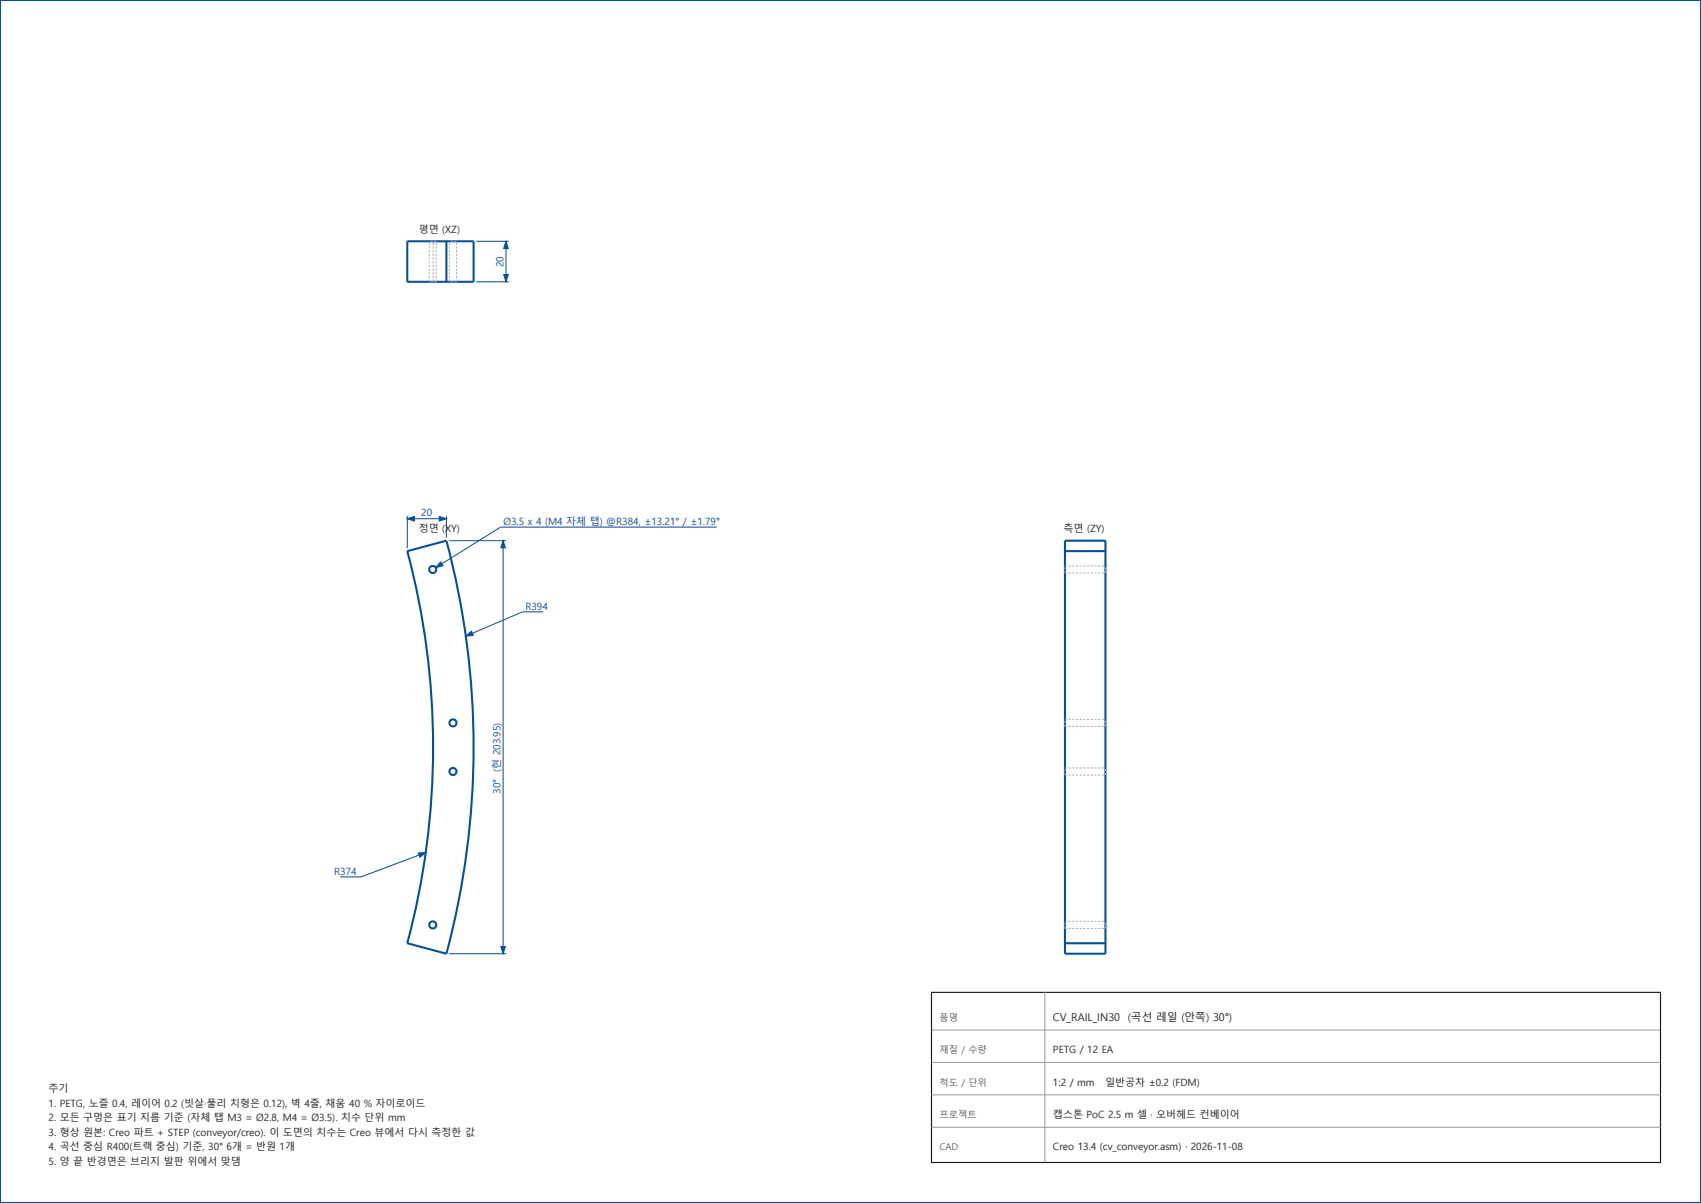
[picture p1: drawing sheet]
<svg xmlns="http://www.w3.org/2000/svg" width="420mm" height="297mm" viewBox="0 0 420 297" stroke-linecap="round" stroke-linejoin="round" font-family="sans-serif">
<g fill="none" stroke="#00509b" stroke-width=".51">
<path d="M0 0h420v297h-420zM100.6 59.6h16.3v10h-16.3zM110.2 59.6v10M100.6 136.1l9.6-2.6a197 197 0 0 1 0 102l-9.6-2.6a187 187 0 0 0 0-96.8zM263 133.5h10v102h-10zM263 136.1h10M263 232.9h10"/>
<circle cx="106.9" cy="140.6" r=".88"/>
<circle cx="111.8" cy="178.5" r=".88"/>
<circle cx="111.8" cy="190.5" r=".88"/>
<circle cx="106.9" cy="228.3" r=".88"/>
</g>
<g fill="none" stroke="#afafb4" stroke-width=".25">
<path d="M106 59.9v.6M106.3 59.6h.6M106.9 59.9v.6M107.2 59.6h.5M107.7 59.9v.6M111 59.9v.6M111 59.6h.1M111.3 59.6h.5M112.2 59.6h.5M112.7 59.9v.6M106 60.8v.6M106 61.8v.5"/>
<path d="M106 62.7v.5M106 63.6v.5M106 64.5v.5M106 65.4v.5M106 66.3v.5M106 67.2v.6M106 68.1v.6M106 69v.6M106.3 69.6h.6M106.9 60.8v.6M106.9 61.8v.5M106.9 62.7v.5"/>
<path d="M106.9 63.6v.5M106.9 64.5v.5M106.9 65.4v.5M106.9 66.3v.5M106.9 67.2v.6M106.9 68.1v.6M106.9 69v.6M107.7 69v.6h-.5M107.7 60.8v.6M107.7 61.8v.5M107.7 62.7v.5M107.7 63.6v.5"/>
<path d="M107.7 64.5v.5M107.7 65.4v.5M107.7 66.3v.5M107.7 67.2v.6M107.7 68.1v.6M111 69.6h.1M111 60.8v.6M111 61.8v.5M111 62.7v.5M111 63.6v.5M111 64.5v.5M111 65.4v.5"/>
<path d="M111 66.3v.5M111 67.2v.6M111 68.1v.6M111 69v.6M111.3 69.6h.5M112.7 69v.6h-.5M112.7 60.8v.6M112.7 61.8v.5M112.7 62.7v.5M112.7 63.6v.5M112.7 64.5v.5M112.7 65.4v.5"/>
<path d="M112.7 66.3v.5M112.7 67.2v.6M112.7 68.1v.6M263 139.7h.5M263.9 139.7h.5M264.8 139.7h.5M265.7 139.7h.5M266.6 139.7h.5M267.5 139.7h.5M268.4 139.7h.6M269.3 139.7h.6M270.2 139.7h.6"/>
<path d="M271.1 139.7h.6M272 139.7h.6M263 140.1v.5M263 140.9v.6h.5M263.9 141.5h.5M264.8 141.5h.5M265.7 141.5h.5M266.6 141.5h.5M267.5 141.5h.5M268.4 141.5h.6M269.3 141.5h.6M270.2 141.5h.6"/>
<path d="M271.1 141.5h.6M272 141.5h.6M273 140.1v.5M273 140.9v.6M263 177.9v.6M263 178.8v.5h.5M263 177.6h.5M263.9 179.3h.5M263.9 177.6h.5M264.8 179.3h.5M264.8 177.6h.5M265.7 179.3h.5"/>
<path d="M265.7 177.6h.5M266.6 179.3h.5M266.6 177.6h.5M267.5 179.3h.5M267.5 177.6h.5M268.4 179.3h.6M268.4 177.6h.6M269.3 179.3h.6M269.3 177.6h.6M270.2 179.3h.6M270.2 177.6h.6M271.1 179.3h.6"/>
<path d="M271.1 177.6h.6M272 179.3h.6M272 177.6h.6M273 177.9v.6M273 178.8v.5M263 190.8v.5h.5M263 189.9v.6M263 189.6h.5M263.9 191.3h.5M263.9 189.6h.5M264.8 191.3h.5M264.8 189.6h.5"/>
<path d="M265.7 191.3h.5M265.7 189.6h.5M266.6 191.3h.5M266.6 189.6h.5M267.5 191.3h.5M267.5 189.6h.5M268.4 191.3h.6M268.4 189.6h.6M269.3 191.3h.6M269.3 189.6h.6M270.2 191.3h.6M270.2 189.6h.6"/>
<path d="M271.1 191.3h.6M271.1 189.6h.6M272 191.3h.6M272 189.6h.6M273 189.9v.6M273 190.8v.5M263 228.7v.5h.5M263 227.5h.5M263 227.8v.5M263.9 229.2h.5M263.9 227.5h.5M264.8 229.2h.5"/>
<path d="M264.8 227.5h.5M265.7 229.2h.5M265.7 227.5h.5M266.6 229.2h.5M266.6 227.5h.5M267.5 229.2h.5M267.5 227.5h.5M268.4 229.2h.6M268.4 227.5h.6M269.3 229.2h.6M269.3 227.5h.6M270.2 229.2h.6"/>
<path d="M270.2 227.5h.6M271.1 229.2h.6M271.1 227.5h.6M272 229.2h.6M272 227.5h.6M273 227.8v.5M273 228.7v.5"/>
</g>
<path d="M117.6 59.6h8M124.9 59.6v10M117.6 69.6h8M100.6 127.4v8M100.6 128.1h9.6M110.2 127.4v5.4M110.9 133.5h14M124.2 133.5v102M176.9 130.1h-53.3l-16 10M134.1 151.1h-5.1l-14 6M105.1 210.5l-16 6h-5.1M110.9 235.5h14" fill="none" stroke="#0d4099" stroke-width=".25"/>
<g fill="#0d4099" stroke="#0d4099" stroke-width=".25">
<path d="M115 157.1l1.4-1.3 .5 1.1z"/>
<path d="M103.3 210.6l1.8-.1-1.4 1.1z"/>
<path d="M123.7 233.7h1.1l-.6 1.8z"/>
<path d="M124.2 133.5l.6 1.7h-1.1z"/>
<path d="M100.6 128.1l1.7-.6v1.1z"/>
<path d="M108.5 127.5l1.7 .6-1.7 .5z"/>
<path d="M108.8 138.7l.6 1-1.8 .4z"/>
<path d="M124.4 67.8h1.1l-.6 1.8z"/>
<path d="M124.9 59.6l.6 1.7h-1.1z"/>
</g>
<path d="M230 245h180v42h-180z" fill="none" stroke="#1a1a1a" stroke-width=".28"/>
<path d="M230 254.3h180M258 245v42M230 262.3h180M230 270.3h180M230 278.3h180" fill="none" stroke="#999" stroke-width=".25"/>
<g font-size="2.6" fill="#1a1a1a">
<text x="260" y="252">CV_RAIL_IN30</text>
<text x="278.4" y="252">(곡선 레일 (안쪽) 30°)</text>
</g>
<g font-size="2.5" fill="#1a1a1a">
<text x="103.4" y="57.5">평면 (XZ)</text>
<text x="103.4" y="131.4">정면 (XY)</text>
<text x="262.6" y="131.4">측면 (ZY)</text>
<text x="260" y="260">PETG / 12 EA</text>
<text x="12" y="269.6">주기</text>
<text x="260" y="268">1:2 / mm</text>
<text x="272.9" y="268">일반공차 ±0.2 (FDM)</text>
<text x="12" y="273.2">1. PETG, 노즐 0.4, 레이어 0.2 (빗살·풀리 치형은 0.12), 벽 4줄, 채움 40 % 자이로이드</text>
<text x="12" y="276.8">2. 모든 구멍은 표기 지름 기준 (자체 탭 M3 = Ø2.8, M4 = Ø3.5). 치수 단위 mm</text>
<text x="12" y="280.4">3. 형상 원본: Creo 파트 + STEP (conveyor/creo). 이 도면의 치수는 Creo 뷰에서 다시 측정한 값</text>
<text x="260" y="276">캡스톤 PoC 2.5 m 셀 · 오버헤드 컨베이어</text>
<text x="12" y="284">4. 곡선 중심 R400(트랙 중심) 기준, 30° 6개 = 반원 1개</text>
<text x="12" y="287.5">5. 양 끝 반경면은 브리지 발판 위에서 맞댐</text>
<text x="260" y="284">Creo 13.4 (cv_conveyor.asm) · 2026-11-08</text>
</g>
<g font-size="2.5" fill="#0d4099">
<text x="124.3" y="65.9" transform="rotate(-90 124.3 65.9)">20</text>
<text x="104" y="127.4">20</text>
<text x="124.3" y="129.6">Ø3.5 x 4 (M4 자체 탭) @R384, ±13.21° / ±1.79°</text>
<text x="129.7" y="150.5">R394</text>
<text x="123.6" y="190.5" transform="rotate(-90 123.6 190.5)">(현 203.95)</text>
<text x="123.6" y="196" transform="rotate(-90 123.6 196)">30°</text>
<text x="82.5" y="216">R374</text>
</g>
<g font-size="2.3" fill="#595959">
<text x="232" y="252">품명</text>
<text x="232" y="260">재질 / 수량</text>
<text x="232" y="268">척도 / 단위</text>
<text x="232" y="276">프로젝트</text>
<text x="232" y="284">CAD</text>
</g>
</svg>
